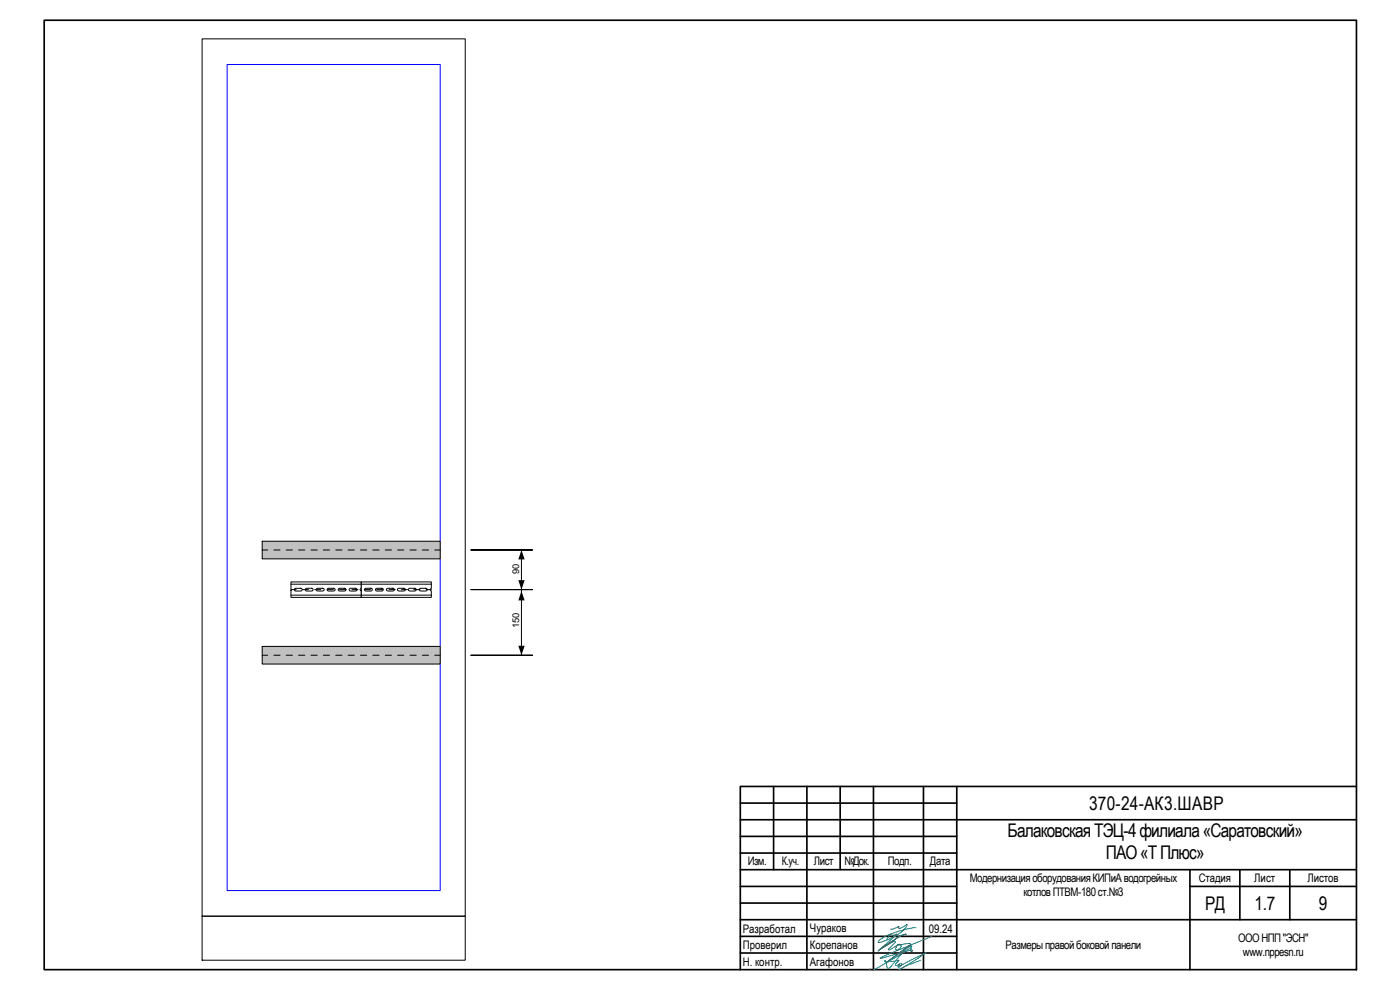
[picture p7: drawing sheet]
<svg xmlns="http://www.w3.org/2000/svg" width="420mm" height="297mm" viewBox="0 0 420 297" stroke-linecap="round" stroke-linejoin="round" font-family="sans-serif">
<g fill="none" stroke="#000" stroke-width=".5">
<path d="M13.3 6.1h393.8v284.8h-393.8zM232.2 236v24.9M242.2 236v54.9M252.1 236v24.9M262.1 236v54.9M277.1 236v54.9M287.1 236v54.9M407.1 236h-184.9v54.9M222.2 246h184.9M222.2 241h64.9M222.2 251h64.9M222.2 255.9h64.9"/>
<path d="M222.2 260.9h184.9M222.2 266h64.9M222.2 271h64.9M357.1 260.9v30M357.1 266h50M372.1 260.9v15M387.1 260.9v15M407.1 275.9h-184.9M222.2 285.9h64.9M222.2 280.9h64.9"/>
</g>
<path d="M274.9 278.4a22.7 22.7 0 0 0-11.2 3.9l-.1 .5a14.5 14.5 0 0 0 8.4-4.7l.2-.8-2.1 1.3a.29 .29 0 0 1-.4-.2 .29 .29 0 0 1 .1-.4l-2.5 .8M261.1 290.7l-.1 .3M269.8 291l4.7-2.8 3.4-2.4-5.4 2.8a3.8 3.8 0 0 1-2.6 1 .37 .37 0 0 1 .3-.5 .37 .37 0 0 1 .4 .5 .6 .6 0 0 1-.4 .6 .6 .6 0 0 1-.7-.3l.3-.4-.9 .3a.54 .54 0 0 1-.2-.6 .54 .54 0 0 1 .5-.4 .51 .51 0 0 0 .5-.7h-.1a7.5 7.5 0 0 1-4.2 .2l.1-.1a1.25 1.25 0 0 1 .6 1.5 .57 .57 0 0 0 .3 .8 .57 .57 0 0 0 .7-.2l1.5-1.8a14.9 14.9 0 0 1 4.9-4.7v.3l-3.2 2.3-8.2 4.6M276.4 288.1l-3.8 1.4-2.8 1.5M279.6 281l-15.5 6.5 .2 .1 9.1-2.6 .5 .2-.2 .3-.3-.1-.2-.3 .3-.6a.49 .49 0 0 0-.1-.5 .49 .49 0 0 0-.5-.1l-7.1 5 7.5-5.7-.6-.1-3.4 .5a.62 .62 0 0 1 1-.1 .62 .62 0 0 1-.2 1l-1 .6-.3-.4 .3-1-2.1 1.3h-.4l2.1-2.2v-.3l-.2-.1-3.9 2.1 5.4-3.6 1.9-.6-1.9 .6-6.5 4.4 5.7-5.1-1.1 .4-.9-.3-1.1 1.6" fill="none" stroke="#008080" stroke-width=".3"/>
<path d="M108.4 174.6h21v2l-.3 .3 .3 .4v1.9h-21zM109.5 176.6l-.1 .5 .3 .2h1.6a.41 .41 0 0 0 .4-.4 .41 .41 0 0 0-.4-.4zM112.8 176.6l-.1 .3 .3 .4h1.6a.42 .42 0 0 0 .4-.4 .42 .42 0 0 0-.4-.4zM116.1 176.6l-.1 .5 .3 .2h1.6a.42 .42 0 0 0 .5-.4 .42 .42 0 0 0-.5-.4zM119.3 176.8l.3 .5h1.5a.42 .42 0 0 0 .6-.4 .42 .42 0 0 0-.6-.4h-1.5zM122.7 176.6l-.1 .5 .3 .2h1.5a.42 .42 0 0 0 .5-.4 .42 .42 0 0 0-.5-.4zM126 176.6l-.1 .5 .2 .2h1.6a.42 .42 0 0 0 .5-.4 .42 .42 0 0 0-.5-.4z" fill-rule="evenodd" fill="#fff"/>
<path d="M108.4 174.6h21v2l-.3 .3 .3 .4v1.9h-21zM108.4 178.6h21M108.4 175.3h21M109.5 176.6l1.8-.1a.41 .41 0 0 1 .4 .4 .41 .41 0 0 1-.4 .4h-1.6l-.3-.2zM112.8 176.6l1.8-.1a.42 .42 0 0 1 .4 .4 .42 .42 0 0 1-.4 .4h-1.6l-.3-.4zM116.1 176.6l1.8-.1a.42 .42 0 0 1 .5 .4 .42 .42 0 0 1-.5 .4h-1.6l-.3-.2zM119.3 176.8l.3-.3h1.5a.42 .42 0 0 1 .6 .4 .42 .42 0 0 1-.6 .4h-1.5zM122.7 176.6l1.7-.1a.42 .42 0 0 1 .5 .4 .42 .42 0 0 1-.5 .4h-1.5l-.3-.2zM126 176.6l1.7-.1a.42 .42 0 0 1 .5 .4 .42 .42 0 0 1-.5 .4h-1.6l-.2-.2z" fill="none" stroke="#000" stroke-width=".3"/>
<path d="M68.2 19.3h63.9v247.9h-63.9z" fill="none" stroke="#00f" stroke-width=".3"/>
<path d="M87.3 174.6h21.1v2l-.3 .3 .3 .4v1.9h-21.1zM88.5 176.6l-.1 .5 .2 .2h1.6a.41 .41 0 0 0 .5-.4 .41 .41 0 0 0-.5-.4zM91.7 176.6l-.1 .3 .3 .4h1.6a.41 .41 0 0 0 .4-.4 .41 .41 0 0 0-.4-.4zM95 176.6l-.1 .5 .3 .2h1.6a.42 .42 0 0 0 .5-.4 .42 .42 0 0 0-.5-.4zM98.3 176.6l-.1 .5 .3 .2h1.6a.42 .42 0 0 0 .5-.4 .42 .42 0 0 0-.5-.4zM101.6 176.6l-.1 .5 .3 .2h1.6a.42 .42 0 0 0 .5-.4 .42 .42 0 0 0-.5-.4zM104.9 176.6l-.1 .5 .3 .2h1.6a.42 .42 0 0 0 .5-.4 .42 .42 0 0 0-.5-.4z" fill-rule="evenodd" fill="#fff"/>
<path d="M87.3 174.6h21.1v2l-.3 .3 .3 .4v1.9h-21.1zM87.3 178.6h21.1M87.3 175.3h21.1M88.5 176.6l1.7-.1a.41 .41 0 0 1 .5 .4 .41 .41 0 0 1-.5 .4h-1.6l-.2-.2zM91.7 176.6l1.8-.1a.41 .41 0 0 1 .4 .4 .41 .41 0 0 1-.4 .4h-1.6l-.3-.4zM95 176.6l1.8-.1a.42 .42 0 0 1 .5 .4 .42 .42 0 0 1-.5 .4h-1.6l-.3-.2zM98.3 176.6l1.8-.1a.42 .42 0 0 1 .5 .4 .42 .42 0 0 1-.5 .4h-1.6l-.3-.2zM101.6 176.6l1.8-.1a.42 .42 0 0 1 .5 .4 .42 .42 0 0 1-.5 .4h-1.6l-.3-.2zM104.9 176.6l1.8-.1a.42 .42 0 0 1 .5 .4 .42 .42 0 0 1-.5 .4h-1.6l-.3-.2z" fill="none" stroke="#000" stroke-width=".3"/>
<path d="M78.7 194h53.4v5.2h-53.4z" fill="#c0c0c0"/>
<path d="M78.7 194h53.4v5.2h-53.4z" fill="none" stroke="#000" stroke-width=".3"/>
<path d="M78.7 162.4h53.4v5.3h-53.4z" fill="#c0c0c0"/>
<g fill="none" stroke="#000" stroke-width=".3">
<path d="M60.7 11.7h78.9v263.2h-78.9zM78.7 162.4h53.4v5.3h-53.4zM78.7 165h1.6M82.2 165h1.8M85.9 165h1.9M87.3 176.9h1.6M89.6 165h1.9M90.8 176.9h1.8M93.3 165h1.9M94.5 176.9h1.8M97 165h1.9M98.2 176.9h1.8"/>
<path d="M100.8 165h1.8M101.9 176.9h1.8M104.5 165h1.8M105.6 176.9h1.9M108.2 165h1.9M109.3 176.9h1.9M111.9 165h1.9M113 176.9h1.9M115.6 165h1.9M116.7 176.9h1.9M119.3 165h1.9M120.5 176.9h1.8"/>
<path d="M123.1 165h1.8M124.2 176.9h1.8M126.8 165h1.8M127.9 176.9h1.5M130.5 165h1.6M156.5 165.8v30.8M159.8 165h-18.5h18.5M159.8 176.9h-18.5h18.5M78.7 196.6h1.6M82.2 196.6h1.8M85.9 196.6h1.9M89.6 196.6h1.9"/>
<path d="M93.3 196.6h1.9M97 196.6h1.9M100.8 196.6h1.8M104.5 196.6h1.8M108.2 196.6h1.9M111.9 196.6h1.9M115.6 196.6h1.9M119.3 196.6h1.9M123.1 196.6h1.8M126.8 196.6h1.8M130.5 196.6h1.6M159.8 196.6h-18.5h18.5"/>
<path d="M60.7 274.9h78.9v13.2h-78.9z"/>
</g>
<path d="M156.5 165l.9 2.9h-1.8zM155.6 174.1h1.8l-.9 2.8zM156.5 177.3l.9 2.8h-1.8zM155.6 193.8h1.8l-.9 2.8z" fill="#000"/>
<g font-size="5.7">
<text x="326.8" y="243">370-24-АК3.ШАВР</text>
<text x="302.4" y="251.2">БалаковскаяТЭЦ-4филиала«Саратовский»</text>
<text x="331.9" y="257.8">ПАО«ТПлюс»</text>
<text x="361.7" y="272.9">РД</text>
<text x="376.5" y="272.9">1.7</text>
<text x="395.8" y="272.9">9</text>
</g>
<g font-size="3.5">
<text x="224.4" y="259.7">Изм.</text>
<text x="234.7" y="259.7">К.уч.</text>
<text x="244.3" y="259.7">Лист</text>
<text x="253.4" y="259.7">№Док.</text>
<text x="266.4" y="259.7">Подп.</text>
<text x="279" y="259.7">Дата</text>
<text x="291.1" y="264.7">МодернизацияоборудованияКИПиАводогрейных</text>
<text x="307.2" y="268.8">котловПТВМ-180ст.№3</text>
<text x="359.8" y="264.7">Стадия</text>
<text x="376.4" y="264.7">Лист</text>
<text x="392.4" y="264.7">Листов</text>
<text x="222.9" y="279.9">Разработал</text>
<text x="243.1" y="279.7">Чураков</text>
<text x="278.8" y="279.9">09.24</text>
<text x="222.9" y="284.8">Проверил</text>
<text x="243.1" y="284.8">Корепанов</text>
<text x="301.8" y="284.7">Размерыправойбоковойпанели</text>
<text x="371.6" y="282.6">ОООНПП&quot;ЭСН&quot;</text>
<text x="373" y="286.7">www.nppesn.ru</text>
<text x="222.9" y="289.8">Н. контр.</text>
<text x="243.1" y="289.9">Агафонов</text>
</g>
<g font-size="2.8">
<text x="155.8" y="172.4" transform="rotate(-90 155.8 172.4)">90</text>
<text x="155.8" y="188.4" transform="rotate(-90 155.8 188.4)">150</text>
</g>
</svg>
